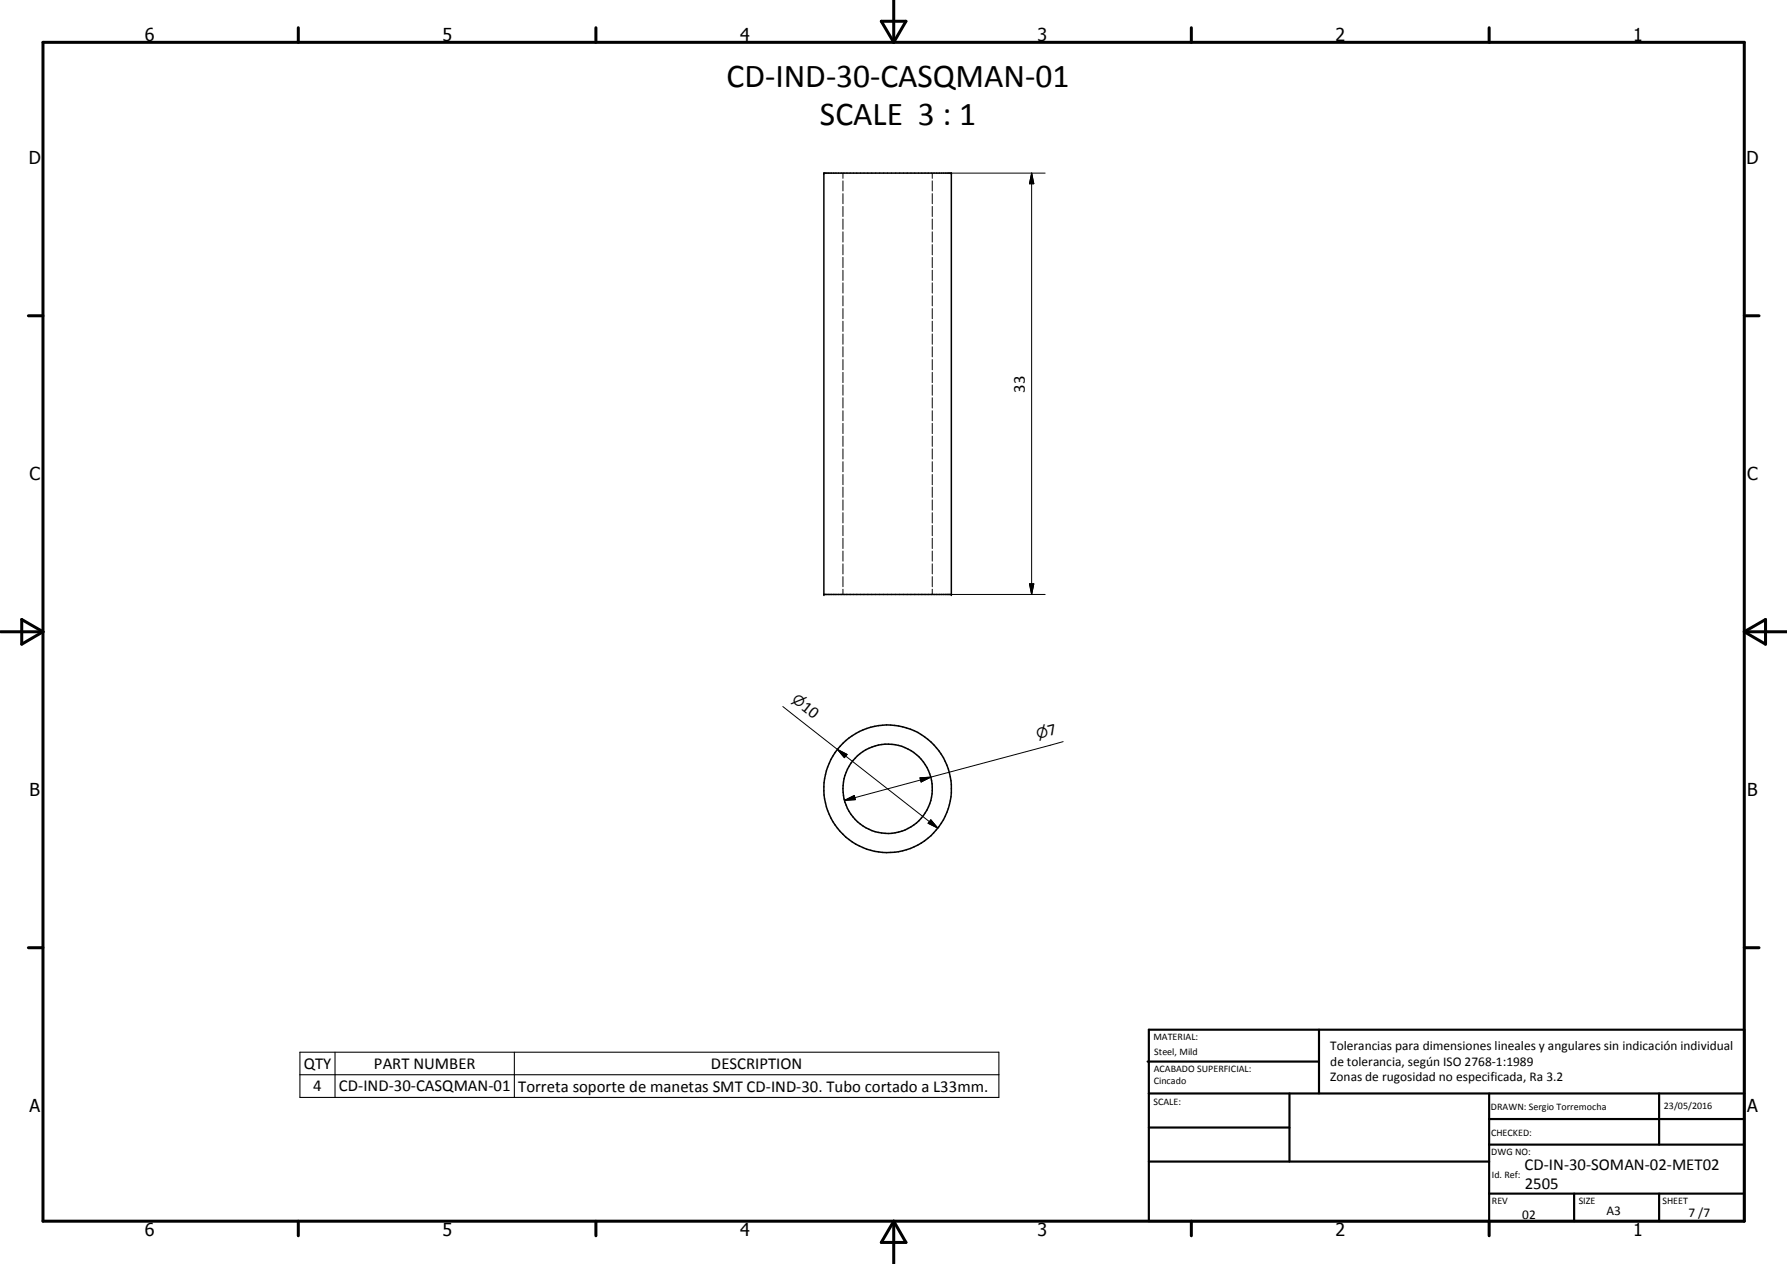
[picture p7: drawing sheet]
<svg xmlns="http://www.w3.org/2000/svg" width="420mm" height="297mm" viewBox="0 0 420 297" stroke-linecap="round" stroke-linejoin="round" font-family="sans-serif">
<g fill="#000">
<circle cx="193.7" cy="40.7" r=".18"/>
<circle cx="223.7" cy="40.7" r=".18"/>
<circle cx="193.7" cy="139.7" r=".18"/>
<circle cx="223.7" cy="139.7" r=".18"/>
</g>
<g fill="none" stroke="#000" stroke-width=".35">
<path d="M193.7 40.7h30v99h-30z"/>
<circle cx="208.7" cy="185.4" r="15"/>
<circle cx="208.7" cy="185.4" r="10.5"/>
</g>
<g fill="none" stroke="#000" stroke-width=".24">
<path d="M198.2 40.7v1.2M198.2 42.5v2.4M198.2 45.5v2.4M198.2 48.5v2.4M198.2 51.5v2.4M198.2 54.5v2.4M198.2 57.5v2.4M219.2 40.7v1.2M219.2 42.5v2.4M219.2 45.5v2.4M219.2 48.5v2.4M219.2 51.5v2.4"/>
<path d="M219.2 54.5v2.4M219.2 57.5v2.4M223.7 40.7h22M242.6 40.7l.5 2.5h-1zM242.6 40.7v99M198.2 60.5v2.4M198.2 63.5v2.4M198.2 66.5v2.4M198.2 69.5v2.4M198.2 72.5v2.4M198.2 75.5v2.4M198.2 78.5v2.4"/>
<path d="M219.2 60.5v2.4M219.2 63.5v2.4M219.2 66.5v2.4M219.2 69.5v2.4M219.2 72.5v2.4M219.2 75.5v2.4M219.2 78.5v2.4M198.2 81.5v2.4M198.2 84.5v2.4M198.2 87.5v2.4M198.2 90.5v2.4M198.2 93.5v2.4"/>
<path d="M198.2 96.5v2.4M198.2 99.5v2.4M219.2 81.5v2.4M219.2 84.5v2.4M219.2 87.5v2.4M219.2 90.5v2.4M219.2 93.5v2.4M219.2 96.5v2.4M219.2 99.5v2.4M198.2 102.5v2.4M198.2 105.5v2.4M198.2 108.5v2.4"/>
<path d="M198.2 111.5v2.4M198.2 114.5v2.4M198.2 117.5v2.4M219.2 102.5v2.4M219.2 105.5v2.4M219.2 108.5v2.4M219.2 111.5v2.4M219.2 114.5v2.4M219.2 117.5v2.4M198.2 120.5v2.4M198.2 123.5v2.4M198.2 126.5v2.4"/>
<path d="M198.2 129.5v2.4M198.2 132.5v2.4M198.2 135.5v2.4M198.2 138.5v1.2M219.2 120.5v2.4M219.2 123.5v2.4M219.2 126.5v2.4M219.2 129.5v2.4M219.2 132.5v2.4M219.2 135.5v2.4M219.2 138.5v1.2M223.7 139.7h22"/>
<path d="M242.1 137.2h1l-.5 2.5zM184.1 166l12.8 10.1M196.9 176.1l2.3 1.2-.7 .8zM196.9 176.1l23.6 18.5M250 174.3l-31.1 8.3M198.6 188.1l2.3-1.2 .2 1zM216.3 182.8l2.6-.2-2.3 1.2zM218.9 192.7l1.6 1.9-2.3-1.1zM218.9 182.6l-20.3 5.5"/>
</g>
<g fill="none" stroke="#000" stroke-width=".71">
<path d="M10.1 9.9h400v277.1h-400zM70.1 6.5v3.4M140.1 6.5v3.4M207.2 5h5.8l-2.9 4.9zM210.1 0v9.9M280.1 6.5v3.4M350.1 6.5v3.4M6.7 74.2h3.4M410.1 74.2h3.5M.1 148.5h10M5.1 145.6l5 2.9-5 2.9zM410.1 148.5h10"/>
<path d="M410.1 148.5l5-2.9v5.8zM6.7 222.7h3.4M410.1 222.7h3.5M70.1 287v3.4M140.1 287v3.4M210.1 287v10M210.1 287l2.9 5h-5.8zM280.1 287v3.4M350.1 287v3.4"/>
</g>
<g fill="none" stroke="#000" stroke-width=".51">
<path d="M269.8 249.5h40.3M270.1 242h140v45h-140zM270.1 257h140M303.2 257v16M310.1 242v15M350.1 257v30M390.1 257v12M270.1 265h33.1M270.1 273h80M350.1 269h60M350.1 263h60M350.1 280.5h60"/>
<path d="M370.1 280.5v6.5M390.1 280.5v6.5"/>
</g>
<path d="M70.5 247.3h164.4v10.6h-164.4zM70.5 252.6h164.4M78.8 247.3v10.6M120.9 247.3v10.6" fill="none" stroke="#000" stroke-width=".25"/>
<path d="M242.6 40.7l.5 2.5h-1zM242.1 137.2h1l-.5 2.5zM196.9 176.1l2.3 1.2-.7 .8zM198.6 188.1l2.3-1.2 .2 1zM216.3 182.8l2.6-.2-2.3 1.2zM218.9 192.7l1.6 1.9-2.3-1.1z" fill="#000"/>
<g font-size="7.9">
<text x="170.8" y="20.4">CD-IND-30-CASQMAN-01</text>
<text x="192.8" y="29.4">SCALE 3 : 1</text>
</g>
<g font-size="4.2">
<text x="34" y="9.6">6</text>
<text x="104" y="9.6">5</text>
<text x="174" y="9.6">4</text>
<text x="244" y="9.6">3</text>
<text x="314" y="9.6">2</text>
<text x="384" y="9.6">1</text>
<text x="6.8" y="38.7">D</text>
<text x="410.6" y="38.7">D</text>
<text x="7" y="112.9">C</text>
<text x="410.8" y="112.9">C</text>
<text x="7" y="187.1">B</text>
<text x="410.8" y="187.1">B</text>
<text x="7" y="261.4">A</text>
<text x="410.8" y="261.4">A</text>
<text x="34" y="290.4">6</text>
<text x="104" y="290.4">5</text>
<text x="174" y="290.4">4</text>
<text x="244" y="290.4">3</text>
<text x="314" y="290.4">2</text>
<text x="384" y="290.4">1</text>
</g>
<g font-size="3.9">
<text x="241" y="92.2" transform="rotate(-90 241 92.2)">33</text>
<text x="188.2" y="166.5" transform="rotate(38 188.2 166.5)">10</text>
<text x="246.7" y="173" transform="rotate(-15 246.7 173)">7</text>
<text x="71.4" y="251.2">QTY</text>
<text x="87.9" y="251.2">PART NUMBER</text>
<text x="167.2" y="251.2">DESCRIPTION</text>
<text x="73.6" y="256.5">4</text>
<text x="79.7" y="256.5">CD-IND-30-CASQMAN-01</text>
<text x="121.9" y="256.6">Torreta soporte de manetas SMT CD-IND-30. Tubo cortado a L33mm.</text>
<text x="358.5" y="275">CD-IN-30-SOMAN-02-MET02</text>
<text x="358.5" y="279.4">2505</text>
</g>
<g font-size="3.3">
<text x="186" y="164.8" transform="rotate(38 186 164.8)">n</text>
<text x="244" y="173.7" transform="rotate(-15 244 173.7)">n</text>
</g>
<g font-size="3.1">
<text x="312.7" y="246.8">Tolerancias para dimensiones lineales y angulares sin indicación individual</text>
<text x="312.7" y="250.4">de tolerancia, según ISO 2768-1:1989</text>
<text x="312.7" y="254">Zonas de rugosidad no especificada, Ra 3.2</text>
<text x="357.9" y="286.4">02</text>
<text x="377.7" y="285.6">A3</text>
<text x="397" y="285.9">7 /7</text>
</g>
<g font-size="2.4">
<text x="271.2" y="244.4">MATERIAL:</text>
<text x="271.3" y="252">ACABADO SUPERFICIAL:</text>
<text x="271.4" y="247.9">Steel, Mild</text>
<text x="271.3" y="254.6">Cincado</text>
<text x="271.2" y="259.7">SCALE:</text>
<text x="350.6" y="260.8">DRAWN: Sergio Torremocha</text>
<text x="391.2" y="260.6">23/05/2016</text>
<text x="350.6" y="267">CHECKED:</text>
<text x="350.6" y="271.4">DWG NO:</text>
<text x="350.8" y="276.9">Id. Ref:</text>
<text x="350.8" y="282.8">REV</text>
<text x="371.2" y="282.9">SIZE</text>
<text x="390.9" y="282.9">SHEET</text>
</g>
</svg>
